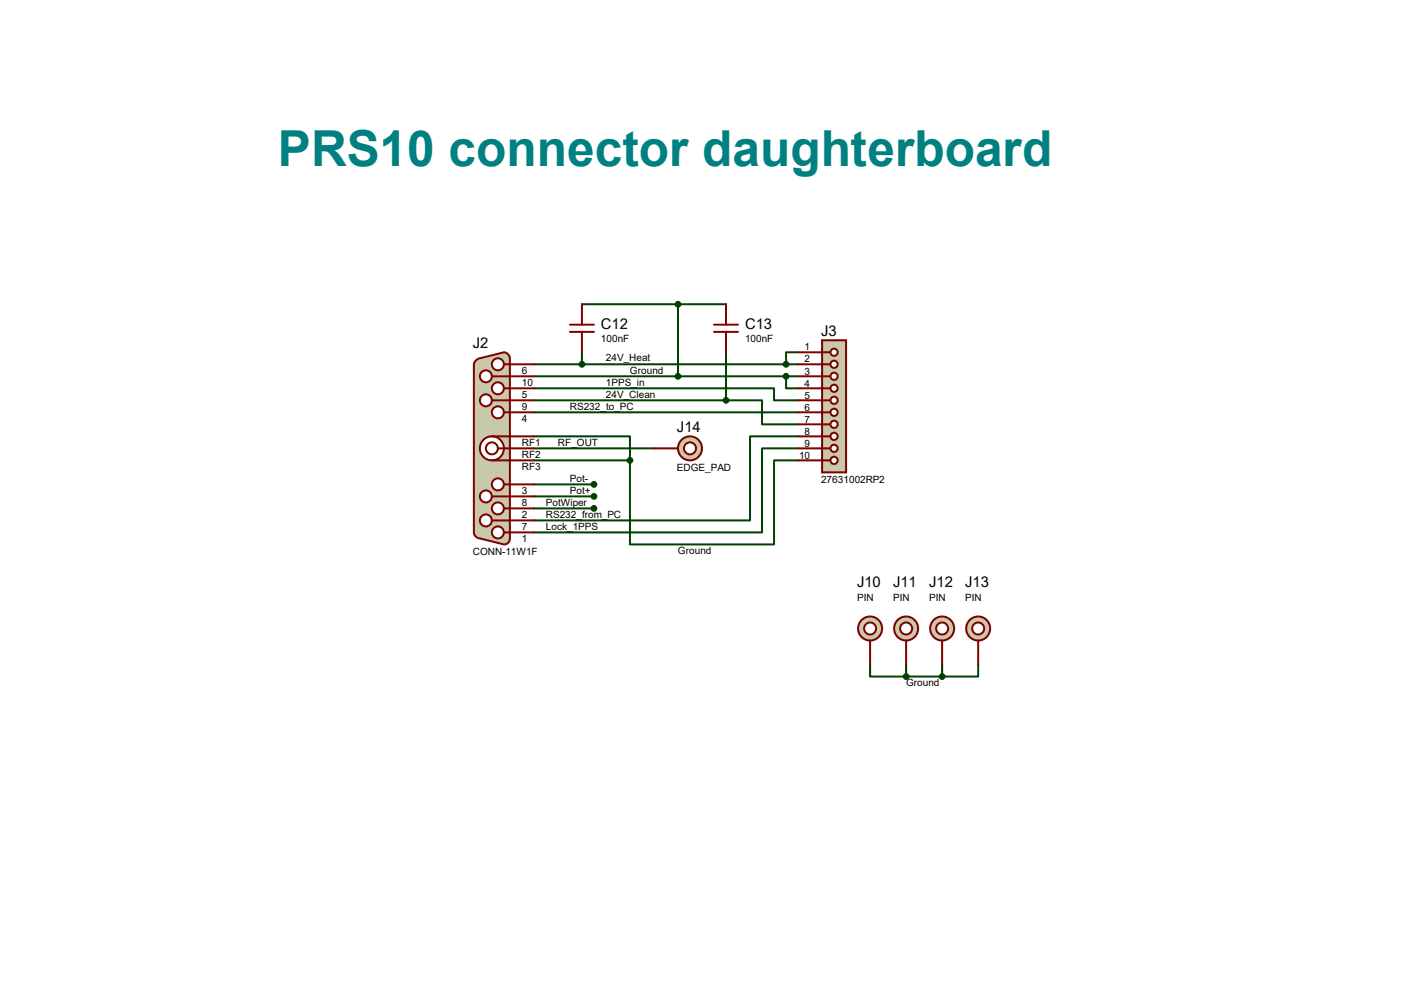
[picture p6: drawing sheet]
<svg xmlns="http://www.w3.org/2000/svg" width="297mm" height="210mm" viewBox="0 0 297 210" stroke-linecap="round" stroke-linejoin="round" font-family="sans-serif">
<g fill="none" stroke="#004000" stroke-width=".42">
<path d="M112.9 77h55.9M112.9 79.6h55.9M123.1 74.5v2.5M123.1 64.3h30.5M143.4 64.3v15.3M153.6 74.5v10.2M166.3 79.6v2.5h2.5M168.8 74.5h-2.5v2.5M112.9 82.1h50.8v2.6h5.1M112.9 92.3h20.4v5.1M112.9 87.2h55.9M112.9 97.4h20.4"/>
<path d="M112.9 84.7h40.7M112.9 94.8h25.4M133.3 97.4v17.7h30.4v-17.7h5.1M153.6 84.7h7.6v5h7.6M168.8 92.3h-10.1v17.8h-45.8M168.8 94.8h-7.6v17.8h-48.3M112.9 107.5h12.7M112.9 105h12.7M112.9 102.4h12.7M184.1 140.5v2.6h7.6M191.7 143.1h7.6M191.7 140.5v2.6"/>
<path d="M199.3 140.5v2.6M206.9 140.5v2.6h-7.6"/>
</g>
<path d="M100.8 76.1l.4-.2 5.4-1.4a1.35 1.35 0 0 1 1.3 1.3v38.1a1.2 1.2 0 0 1-1.3 1.2l-5.1-1.2a1.37 1.37 0 0 1-1.3-1.3v-35.6z" fill="#c8c8aa" stroke="#800000" stroke-width=".42"/>
<g fill="#fff" stroke="#800000" stroke-width=".42">
<circle cx="105.3" cy="112.6" r="1.27"/>
<circle cx="102.8" cy="110.1" r="1.27"/>
<circle cx="105.3" cy="107.5" r="1.27"/>
<circle cx="102.8" cy="105" r="1.27"/>
<circle cx="105.3" cy="102.4" r="1.27"/>
</g>
<path d="M104.1 110.1h3.8M104.1 105h3.8M106.6 112.6h1.3M106.6 107.5h1.3M106.6 102.4h1.3" fill="none" stroke="#800000" stroke-width=".42"/>
<g fill="#fff" stroke="#800000" stroke-width=".42">
<circle cx="102.8" cy="84.7" r="1.27"/>
<circle cx="102.8" cy="79.6" r="1.27"/>
<circle cx="105.3" cy="87.2" r="1.27"/>
<circle cx="105.3" cy="82.1" r="1.27"/>
<circle cx="105.3" cy="77" r="1.27"/>
</g>
<path d="M104.1 79.6h3.8M106.6 77h1.3M104.1 84.7h3.8M106.6 87.2h1.3M106.6 82.1h1.3" fill="none" stroke="#800000" stroke-width=".42"/>
<g fill="#fff" stroke="#800000" stroke-width=".42">
<circle cx="104.1" cy="94.8" r="2.54"/>
<circle cx="104.1" cy="94.8" r="1.27"/>
</g>
<g fill="none" stroke="#800000" stroke-width=".42">
<path d="M107.9 79.6h5M107.9 77h5M104.1 92.3h8.8M104.1 97.4h8.8M105.3 94.8h7.6M107.9 87.2h5M107.9 84.7h5M107.9 82.1h5M107.9 112.6h5M107.9 110.1h5M107.9 107.5h5M107.9 105h5"/>
<path d="M107.9 102.4h5"/>
</g>
<g fill="#004000" stroke="#004000" stroke-width=".42">
<circle cx="125.6" cy="107.5" r=".51"/>
<circle cx="125.6" cy="105" r=".51"/>
<circle cx="125.6" cy="102.4" r=".51"/>
</g>
<path d="M173.9 72h5.1v27.9h-5.1z" fill="#c8c8aa" stroke="#800000" stroke-width=".42"/>
<path d="M173.9 74.5h1.8" fill="none" stroke="#800000" stroke-width=".42"/>
<circle cx="176.4" cy="74.5" r=".76" fill="#fff" stroke="#800000" stroke-width=".42"/>
<path d="M173.9 77h1.8" fill="none" stroke="#800000" stroke-width=".42"/>
<circle cx="176.4" cy="77" r=".76" fill="#fff" stroke="#800000" stroke-width=".42"/>
<path d="M173.9 79.6h1.8" fill="none" stroke="#800000" stroke-width=".42"/>
<circle cx="176.4" cy="79.6" r=".76" fill="#fff" stroke="#800000" stroke-width=".42"/>
<path d="M173.9 82.1h1.8" fill="none" stroke="#800000" stroke-width=".42"/>
<circle cx="176.4" cy="82.1" r=".76" fill="#fff" stroke="#800000" stroke-width=".42"/>
<path d="M173.9 84.7h1.8" fill="none" stroke="#800000" stroke-width=".42"/>
<circle cx="176.4" cy="84.7" r=".76" fill="#fff" stroke="#800000" stroke-width=".42"/>
<path d="M173.9 87.2h1.8" fill="none" stroke="#800000" stroke-width=".42"/>
<circle cx="176.4" cy="87.2" r=".76" fill="#fff" stroke="#800000" stroke-width=".42"/>
<path d="M173.9 89.7h1.8" fill="none" stroke="#800000" stroke-width=".42"/>
<circle cx="176.4" cy="89.7" r=".76" fill="#fff" stroke="#800000" stroke-width=".42"/>
<path d="M173.9 92.3h1.8" fill="none" stroke="#800000" stroke-width=".42"/>
<circle cx="176.4" cy="92.3" r=".76" fill="#fff" stroke="#800000" stroke-width=".42"/>
<path d="M173.9 94.8h1.8" fill="none" stroke="#800000" stroke-width=".42"/>
<circle cx="176.4" cy="94.8" r=".76" fill="#fff" stroke="#800000" stroke-width=".42"/>
<path d="M173.9 97.4h1.8" fill="none" stroke="#800000" stroke-width=".42"/>
<circle cx="176.4" cy="97.4" r=".76" fill="#fff" stroke="#800000" stroke-width=".42"/>
<g fill="none" stroke="#800000" stroke-width=".42">
<path d="M120.6 68.7h5M120.6 70.2h5M123.1 64.3v4.4M123.1 70.2v4.3M151 68.7h5.1M151 70.2h5.1M153.6 64.3v4.4M153.6 70.2v4.3M168.8 74.5h5.1M168.8 77h5.1M168.8 79.6h5.1M168.8 82.1h5.1"/>
<path d="M168.8 84.7h5.1M168.8 87.2h5.1M168.8 89.7h5.1M168.8 92.3h5.1M168.8 94.8h5.1M168.8 97.4h5.1"/>
</g>
<g fill="#004000" stroke="#004000" stroke-width=".42">
<circle cx="166.3" cy="77" r=".51"/>
<circle cx="166.3" cy="79.6" r=".51"/>
<circle cx="133.3" cy="97.4" r=".51"/>
<circle cx="123.1" cy="77" r=".51"/>
<circle cx="143.4" cy="64.3" r=".51"/>
<circle cx="143.4" cy="79.6" r=".51"/>
<circle cx="153.6" cy="84.7" r=".51"/>
</g>
<circle cx="184.1" cy="132.9" r="2.54" fill="#c8c8aa" stroke="#800000" stroke-width=".42"/>
<circle cx="184.1" cy="132.9" r="1.27" fill="#fff" stroke="#800000" stroke-width=".42"/>
<path d="M184.1 135.5v5" fill="none" stroke="#800000" stroke-width=".42"/>
<circle cx="191.7" cy="132.9" r="2.54" fill="#c8c8aa" stroke="#800000" stroke-width=".42"/>
<circle cx="191.7" cy="132.9" r="1.27" fill="#fff" stroke="#800000" stroke-width=".42"/>
<path d="M191.7 135.5v5" fill="none" stroke="#800000" stroke-width=".42"/>
<circle cx="199.3" cy="132.9" r="2.54" fill="#c8c8aa" stroke="#800000" stroke-width=".42"/>
<circle cx="199.3" cy="132.9" r="1.27" fill="#fff" stroke="#800000" stroke-width=".42"/>
<path d="M199.3 135.5v5" fill="none" stroke="#800000" stroke-width=".42"/>
<circle cx="206.9" cy="132.9" r="2.54" fill="#c8c8aa" stroke="#800000" stroke-width=".42"/>
<circle cx="206.9" cy="132.9" r="1.27" fill="#fff" stroke="#800000" stroke-width=".42"/>
<path d="M206.9 135.5v5" fill="none" stroke="#800000" stroke-width=".42"/>
<g fill="#004000" stroke="#004000" stroke-width=".42">
<circle cx="199.3" cy="143.1" r=".51"/>
<circle cx="191.7" cy="143.1" r=".51"/>
</g>
<circle cx="146" cy="94.8" r="2.54" fill="#c8c8aa" stroke="#800000" stroke-width=".42"/>
<circle cx="146" cy="94.8" r="1.27" fill="#fff" stroke="#800000" stroke-width=".42"/>
<path d="M138.3 94.8h5.1" fill="none" stroke="#800000" stroke-width=".42"/>
<text font-size="10.5" fill="#008080" x="58.8" y="35.2">PRS10 connector daughterboard</text>
<g font-size="3.1">
<text x="127.1" y="69.5">C12</text>
<text x="157.6" y="69.5">C13</text>
<text x="173.7" y="71.1">J3</text>
<text x="100" y="73.6">J2</text>
<text x="143.2" y="91.4">J14</text>
<text x="181.3" y="124.1">J10</text>
<text x="188.9" y="124.1">J11</text>
<text x="196.6" y="124.1">J12</text>
<text x="204.2" y="124.1">J13</text>
</g>
<g font-size="2.1">
<text x="127.1" y="72.4">100nF</text>
<text x="128.2" y="76.5">24V_Heat</text>
<text x="157.6" y="72.4">100nF</text>
<text x="170.2" y="74.1">1</text>
<text x="170.2" y="76.7">2</text>
<text x="110.4" y="81.5">10</text>
<text x="110.4" y="79">6</text>
<text x="128.2" y="81.5">1PPS_in</text>
<text x="133.3" y="79">Ground</text>
<text x="170.2" y="79.2">3</text>
<text x="170.2" y="81.7">4</text>
<text x="110.4" y="89.2">4</text>
<text x="110.4" y="86.6">9</text>
<text x="110.4" y="84.1">5</text>
<text x="120.6" y="86.6">RS232_to_PC</text>
<text x="128.2" y="84.1">24V_Clean</text>
<text x="170.2" y="84.3">5</text>
<text x="170.2" y="86.8">6</text>
<text x="170.2" y="89.4">7</text>
<text x="110.4" y="94.2">RF1</text>
<text x="118" y="94.2">RF_OUT</text>
<text x="170.2" y="91.9">8</text>
<text x="170.2" y="94.4">9</text>
<text x="110.4" y="96.8">RF2</text>
<text x="110.4" y="99.3">RF3</text>
<text x="120.6" y="101.9">Pot-</text>
<text x="143.2" y="99.5">EDGE_PAD</text>
<text x="169" y="97">10</text>
<text x="110.4" y="106.9">8</text>
<text x="110.4" y="104.4">3</text>
<text x="115.5" y="106.9">PotWiper</text>
<text x="120.6" y="104.4">Pot+</text>
<text x="173.7" y="102.1">27631002RP2</text>
<text x="110.4" y="112">7</text>
<text x="110.4" y="109.5">2</text>
<text x="115.5" y="109.5">RS232_from_PC</text>
<text x="115.5" y="112">Lock_1PPS</text>
<text x="100" y="117.3">CONN-11W1F</text>
<text x="110.4" y="114.6">1</text>
<text x="143.4" y="117.1">Ground</text>
<text x="181.3" y="127">PIN</text>
<text x="188.9" y="127">PIN</text>
<text x="196.6" y="127">PIN</text>
<text x="204.2" y="127">PIN</text>
<text x="191.7" y="145">Ground</text>
</g>
</svg>
